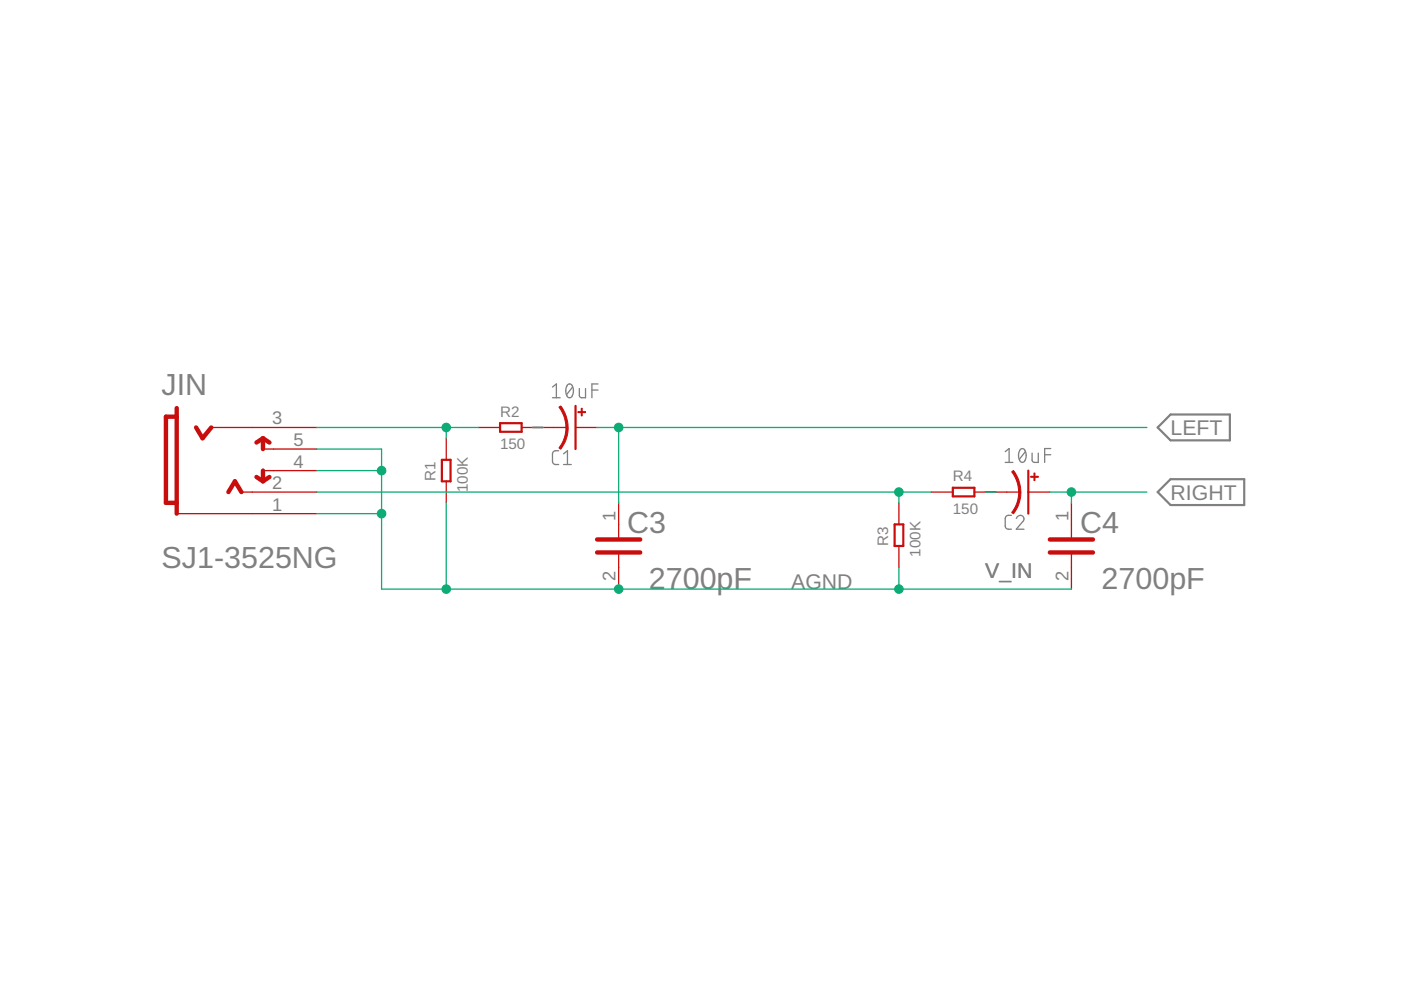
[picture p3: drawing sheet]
<svg xmlns="http://www.w3.org/2000/svg" width="297mm" height="210mm" viewBox="0 0 297 210" stroke-linecap="round" stroke-linejoin="round" font-family="sans-serif">
<g fill="none" stroke="#808080" stroke-width=".28">
<path d="M117.1 82.1l.9-.7v2.9M117.1 84.3h1.7M118.4 95.6h-.8l-.3 .2-.2 .4 .2 2 .3 .3h.8M119.5 98.5h1.6M119.5 96.2l.8-.6v2.9M120.3 81.6a.68 .68 0 0 1 .8-.1 .68 .68 0 0 1 .4 .6 1.88 1.88 0 0 1-.6 2.2h-.1a1.41 1.41 0 0 1-.8-1.8zM121.4 82.1l-1.3 1.6M122.8 82.4l.1 1.6 .4 .3h.8v-1.9M125.5 82.7h1.3M126.8 81.4h-1.3v2.9M213.1 95.8l.9-.7v2.9M213.1 98h1.7"/>
<path d="M216.3 95.4a.68 .68 0 0 1 .8-.2 .68 .68 0 0 1 .4 .7 1.67 1.67 0 0 1-.8 2.1 1.8 1.8 0 0 1-.4-2.6zM217.4 95.8l-1.3 1.6M218.8 96.1v1.6l.5 .3h.8v-1.9M221.5 96.4h1.3M222.8 95.1h-1.3v2.9M214.4 109.3h-.8l-.3 .2-.2 .4 .2 2 .3 .3h.8M215.5 109.9a.8 .8 0 0 1 1.1-.6 .8 .8 0 0 1 .3 1.3l-1.4 1.6h1.6"/>
</g>
<path d="M248.2 87.9h12.6v5.5h-12.6l-2.8-2.8zM245.4 104.3l2.8-2.7h15.6v5.5h-15.6z" fill="none" stroke="#808080" stroke-width=".47"/>
<path d="M93.7 97.5h1.8v4.5h-1.8zM106 89.7h4.6v1.8h-4.6zM122 86.1v9.1M218 99.8v9.1M189.7 111.2h1.8v4.6h-1.8zM202 103.4h4.6v1.8h-4.6z" fill="none" stroke="#c90d0c" stroke-width=".47"/>
<g fill="none" stroke="#c90d0c" stroke-width=".28">
<path d="M44.8 90.6h22.4M55.8 95.2h11.4M55.8 99.8h11.4M94.6 92.9v4.6M101.5 90.6h4.5M110.6 90.6h9.6M122 90.6h4.6M37.5 108.9h29.7M51.2 104.3h16M94.6 102v4.6M131.2 106.6v7.8M131.2 117.6v7.3"/>
<path d="M190.6 106.6v4.6M190.6 115.8v4.5M197.4 104.3h4.6M206.6 104.3h9.6M218 104.3h4.6M227.2 106.6v7.8M227.2 117.6v7.3"/>
</g>
<g fill="#c90d0c" stroke="#c90d0c" stroke-width=".21">
<path d="M120 90.6h.5a7.4 7.4 0 0 1-1.6 4.6l-.4-.2 1-1.8 .4-1.2z" fill-rule="evenodd"/>
<path d="M118.5 86.3l.4-.2a7.5 7.5 0 0 1 1.5 4.5h-.4l-.2-1.3-.3-1.2z" fill-rule="evenodd"/>
<path d="M216 104.3h.5a7.3 7.3 0 0 1-1.6 4.6l-.4-.2 .7-1.2 .5-1.2z" fill-rule="evenodd"/>
<path d="M214.5 100l.4-.2a7.5 7.5 0 0 1 1.5 4.5h-.4l-.3-1.9-.5-1.2z" fill-rule="evenodd"/>
</g>
<g fill="#c90d0c" stroke="#c90d0c" stroke-width=".21">
<path d="M123.2 86.6h.2v1.6h-.2z"/>
<path d="M122.5 87.3h1.6v.2h-1.6z"/>
<path d="M219.2 100.3h.2v1.6h-.2z"/>
<path d="M218.5 101h1.6v.2h-1.6z"/>
</g>
<g fill="none" stroke="#c90d0c" stroke-width=".93">
<path d="M37.5 86.5v22.4M37.5 88.3h-2.3v18.3h2.3M41.6 90.6l1.3 2.3 1.9-2.3M55.8 92.9l1.3 .9M55.8 92.9v2.3M55.8 99.8v2.2M55.8 92.9l-1.4 .9M48.4 104.3l1.4-2.3 1.4 2.3M54.4 101.1l1.4 .9M57.1 101.1l-1.3 .9M126.6 114.4h9.1M126.6 117.1h9.1"/>
<path d="M222.6 114.4h9.1M222.6 117.1h9.1"/>
</g>
<g fill="none" stroke="#0dab76" stroke-width=".28">
<path d="M67.2 90.6h34.3M67.2 95.2h13.7v29.7h146.3M67.2 99.8h13.7M94.6 90.6v2.3M112.9 90.6h2.3M126.6 90.6h116.6M131.2 90.6v16M67.2 104.3h130.2M67.2 108.9h13.7M94.6 106.6v18.3M190.6 104.3v2.3M208.9 104.3h2.3"/>
<path d="M222.6 104.3h20.6M227.2 104.3v2.3M190.6 120.3v4.6"/>
</g>
<g fill="#0dab76" stroke="#0dab76" stroke-width=".21">
<circle cx="94.6" cy="90.6" r=".91"/>
<circle cx="131.2" cy="90.6" r=".91"/>
<circle cx="227.2" cy="104.3" r=".91"/>
<circle cx="190.6" cy="104.3" r=".91"/>
<circle cx="80.9" cy="108.9" r=".91"/>
<circle cx="80.9" cy="99.8" r=".91"/>
<circle cx="131.2" cy="124.9" r=".91"/>
<circle cx="190.6" cy="124.9" r=".91"/>
<circle cx="94.6" cy="124.9" r=".91"/>
</g>
<g font-size="6.5" fill="#808080">
<text x="34.3" y="83.8">JIN</text>
<text x="133" y="113">C3</text>
<text x="229" y="113">C4</text>
<text x="34.3" y="120.3">SJ1-3525NG</text>
<text x="137.6" y="124.9">2700pF</text>
<text x="233.6" y="124.9">2700pF</text>
</g>
<g font-size="4.5" fill="#808080">
<text x="248.2" y="92.2">LEFT</text>
<text x="248.2" y="105.9">RIGHT</text>
<text x="167.7" y="124.9">AGND</text>
<text x="208.9" y="122.6">V_IN</text>
</g>
<g font-size="3.9" fill="#808080">
<text x="57.7" y="90">3</text>
<text x="62.2" y="94.6">5</text>
<text x="62.2" y="99.1">4</text>
<text x="57.7" y="103.7">2</text>
<text x="57.7" y="108.3">1</text>
<text x="130.5" y="110.6" transform="rotate(-90 130.5 110.6)">1</text>
<text x="226.5" y="110.6" transform="rotate(-90 226.5 110.6)">1</text>
<text x="130.5" y="123.1" transform="rotate(-90 130.5 123.1)">2</text>
<text x="226.5" y="123.1" transform="rotate(-90 226.5 123.1)">2</text>
</g>
<g font-size="3.2" fill="#808080">
<text x="106" y="88.3">R2</text>
<text x="106" y="95.2">150</text>
<text x="92.3" y="102.1" transform="rotate(-90 92.3 102.1)">R1</text>
<text x="99.2" y="104.3" transform="rotate(-90 99.2 104.3)">100K</text>
<text x="202" y="102.1">R4</text>
<text x="202" y="108.9">150</text>
<text x="188.3" y="115.8" transform="rotate(-90 188.3 115.8)">R3</text>
<text x="195.2" y="118" transform="rotate(-90 195.2 118)">100K</text>
</g>
</svg>
